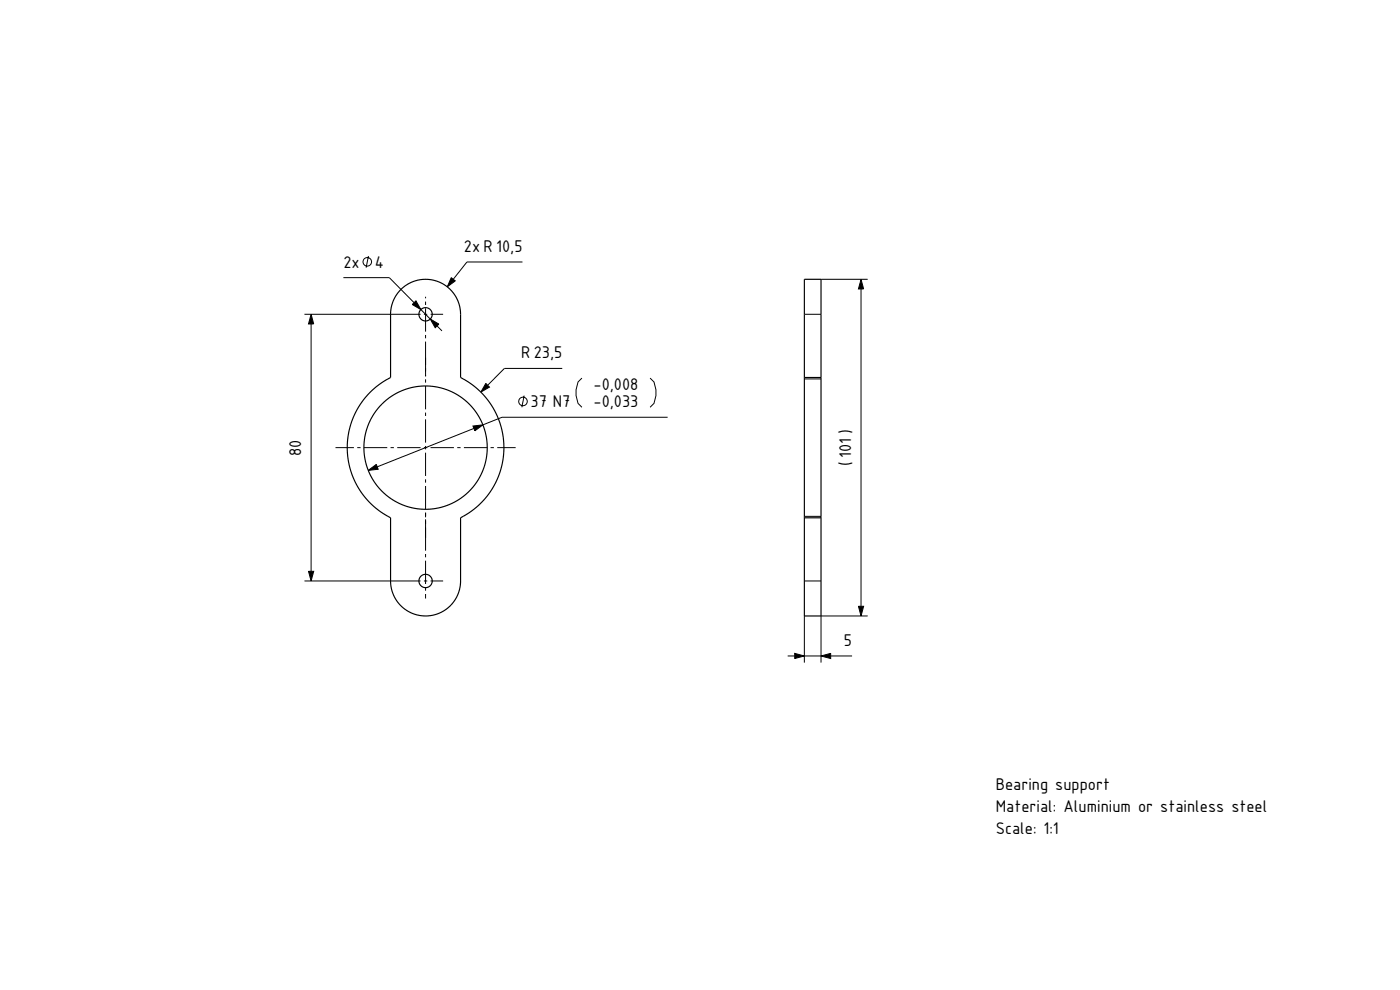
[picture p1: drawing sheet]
<svg xmlns="http://www.w3.org/2000/svg" width="420mm" height="297mm" viewBox="0 0 420 297" stroke-linecap="round" stroke-linejoin="round" font-family="sans-serif">
<g fill="none" stroke="#000" stroke-width=".3">
<path d="M110.5 76.8l-.7 3.5M156.7 78.6h-16.6l-4.1 5.2M91.3 94.3h34.9M93.3 94.3l.8 2.9h-1.5zM93.3 97.2v74.2M103 83.3h13.8l7.4 7.5M123.7 91.4l1.1-1.1 1.5 2.6zM126.3 92.9l2.8 2.8M127.2 94.3h1M127.7 89v.5M127.7 90.5v1M127.7 92.5v7"/>
<path d="M129.1 95.7l2.6 1.5-1.1 1.1zM129.2 94.3h3.7M131.1 97.8l1.5 1.5M135.4 83.3l1.2 1-2.4 1.8zM241.3 94.3h5M246.3 83.8h14M258.3 83.8l.8 2.9h-1.6zM258.3 86.7v95.2M127.7 100.5v1M127.7 102.5v10.4M127.7 113.8v1M127.7 115.8v7"/>
<path d="M145.7 115l1.1 1.1-2.5 1.5zM157.2 118.7l-.7 3.5M168.7 110.5h-17.4l-5 5.1M174.6 113.4l-1.2 1.2-.6 2.3v1.8l.6 2.3 1.2 1.2M195 113.4l1.2 1.2 .6 2.3v1.8l-.6 2.3-1.2 1.2M241.3 113.7h5M100.6 134.3h5.6M107.2 134.3h1M109.2 134.3h7M117.2 134.3h1M119.2 134.3h7M127.2 134.3h1"/>
<path d="M127.7 123.8v1M127.7 125.8v7M127.7 133.8v1M127.7 135.8v7M129.2 134.3h7M137.2 134.3h1M139.2 134.3h7M141.9 127.8l3-.3-2.4 1.8zM142.2 128.5l-29 11.5M147.2 134.3h1M149.2 134.3h5.5M200.3 125.2h-49.7l-5.7 2.3"/>
<path d="M110.5 141.1l2.4-1.8 .6 1.5zM127.7 143.8v1M127.7 145.8v7M127.7 153.8v1.4M127.7 155.8v9.4M241.3 154.9h5M91.3 174.3h34.9M92.6 171.4h1.5l-.8 2.9zM127.2 174.3h1M127.7 166.2v1M127.7 168.2v7M127.7 176.2v1"/>
<path d="M127.7 178.2v1.4M129.2 174.3h3.7M241.3 174.3h5M236.3 196.8h2.1M238.4 196l2.9 .8-2.9 .8zM241.3 184.8v14M241.3 196.8h5M246.3 196.8l2.9-.8v1.6zM249.2 196.8h6.4M257.5 181.9h1.6l-.8 2.9zM260.3 184.8h-14v14"/>
<circle cx="110.2" cy="78.5" r="1.28"/>
<circle cx="156.9" cy="120.4" r="1.28"/>
</g>
<g fill="none" stroke="#000" stroke-width=".35">
<path d="M120.2 86.9l1.8-1.4 2-1 2.2-.6 2.5-.1 2.4 .6 2 .9 1.8 1.4 1.5 1.7 1.2 2.5 .5 2.6 .1 19.7 2.7 1.7 2.4 1.8 2.1 2.1 1.7 2.2 1.5 2.6 1.2 2.7 .8 2.7 .5 3.2v3.2l-.4 3.5-1 3.6-1.5 3.2-2 3.1-2.4 2.6-2.7 2.2-2.9 1.7v19.5l-.3 2-.6 1.6-1.4 2.4-2.1 2-2.5 1.3-2.6 .6-3.3-.1-2.8-1.1-2.4-1.8-1.9-2.6-.8-2.1-.3-2.2v-19.5l-2.8-1.6-2.1-1.7-2.2-2.1-1.7-2.1-1.5-2.6-1.3-2.7-.9-3.1-.4-2.8-.1-3.5 .5-3.7 .9-3.1 1.5-3.4 2.1-3.1 2.2-2.4 2.7-2.3 3.1-1.9v-20.1l1-3.4zM241.3 83.8h5v101h-5zM241.3 113.2h5M241.3 155.3h5"/>
<circle cx="127.7" cy="94.3" r="2"/>
<circle cx="127.7" cy="134.3" r="18.5"/>
<circle cx="127.7" cy="174.3" r="2"/>
</g>
<g fill="#000">
<path d="M93.3 94.3l.8 2.9h-1.5z" fill-rule="evenodd"/>
<path d="M123.7 91.4l1.1-1.1 1.5 2.6z" fill-rule="evenodd"/>
<path d="M129.1 95.7l2.6 1.5-1.1 1.1z" fill-rule="evenodd"/>
<path d="M135.4 83.3l1.2 1-2.4 1.8z" fill-rule="evenodd"/>
<path d="M258.3 83.8l.8 2.9h-1.6z" fill-rule="evenodd"/>
<path d="M145.7 115l1.1 1.1-2.5 1.5z" fill-rule="evenodd"/>
<path d="M110.5 141.1l2.4-1.8 .6 1.5z" fill-rule="evenodd"/>
<path d="M141.9 127.8l3-.3-2.4 1.8z" fill-rule="evenodd"/>
<path d="M92.6 171.4h1.5l-.8 2.9z" fill-rule="evenodd"/>
<path d="M238.4 196l2.9 .8-2.9 .8z" fill-rule="evenodd"/>
<path d="M246.3 196.8l2.9-.8v1.6z" fill-rule="evenodd"/>
<path d="M257.5 181.9h1.6l-.8 2.9z" fill-rule="evenodd"/>
</g>
<g font-size="4.9">
<text x="139.2" y="75.6">2x R 10,5</text>
<text x="103" y="80.3">2x</text>
<text x="112.5" y="80.3">4</text>
<text x="156.3" y="107.5">R 23,5</text>
<text x="178.1" y="116.9">-0,008</text>
<text x="159.2" y="122.2">37 N7</text>
<text x="178.1" y="122.2">-0,033</text>
<text x="90.3" y="136.7" transform="rotate(-90 90.3 136.7)">80</text>
<text x="255.3" y="139.7" transform="rotate(-90 255.3 139.7)">( 101 )</text>
<text x="253.2" y="193.8">5</text>
<text x="298.7" y="237">Bearing support</text>
<text x="298.7" y="243.7">Material: Aluminium or stainless steel</text>
<text x="298.7" y="250.3">Scale: 1:1</text>
</g>
</svg>
